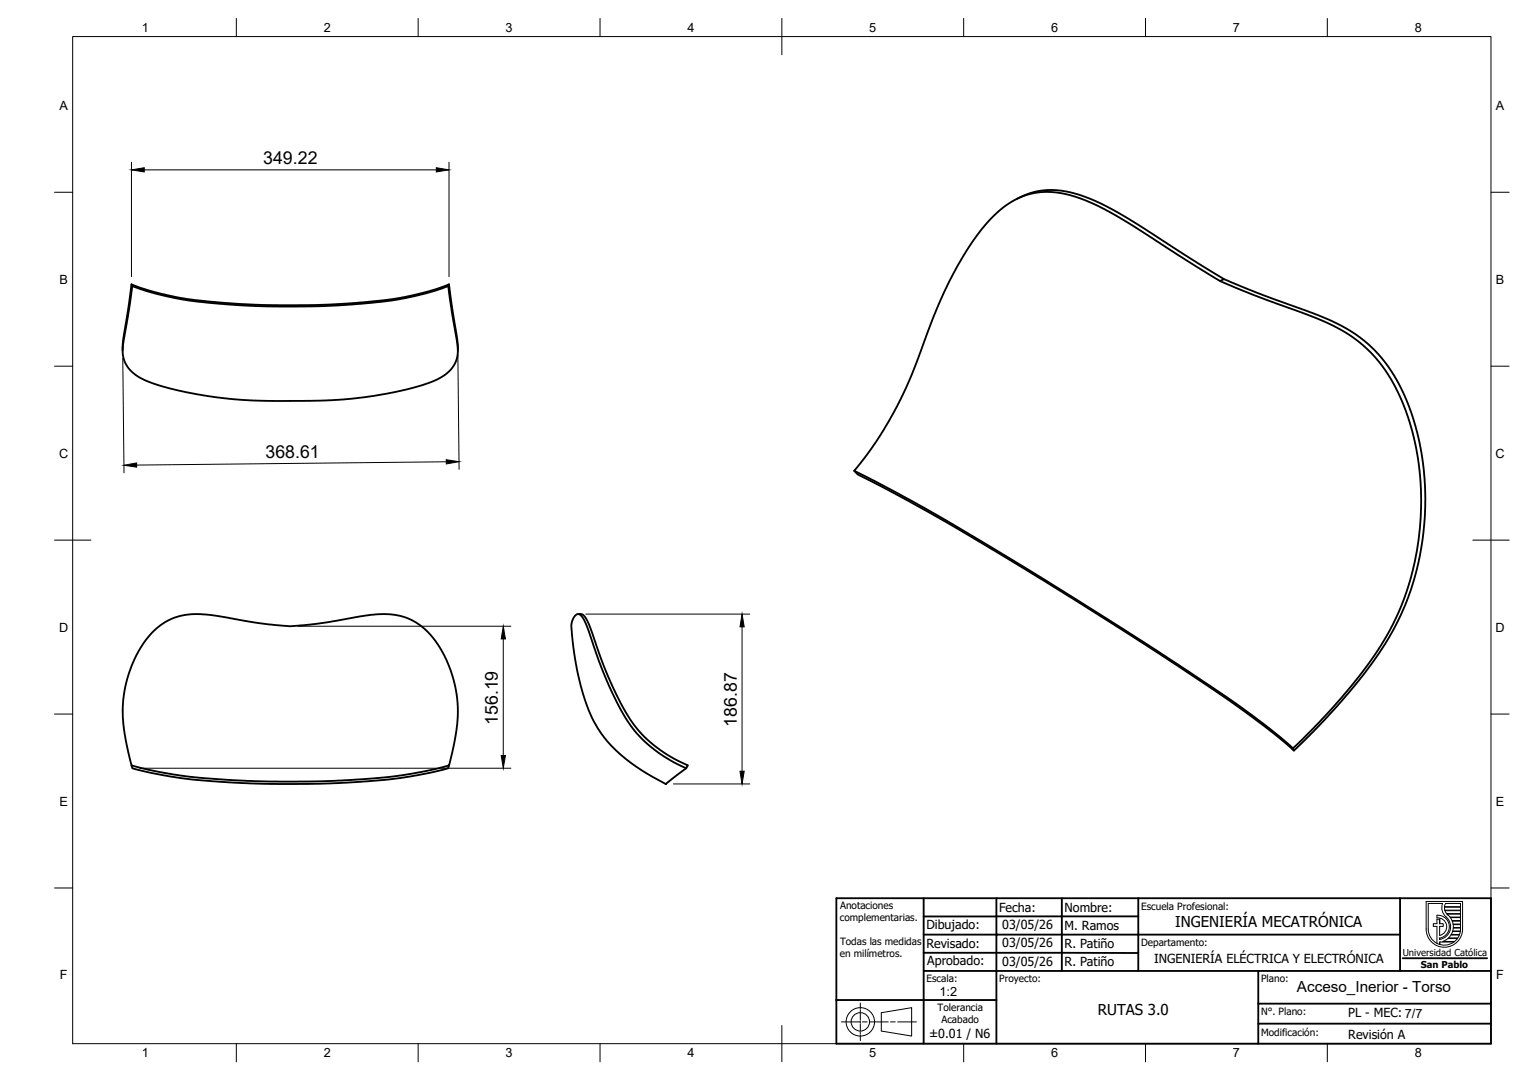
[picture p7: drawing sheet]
<svg xmlns="http://www.w3.org/2000/svg" width="420mm" height="297mm" viewBox="0 0 420 297" stroke-linecap="round" stroke-linejoin="round" font-family="sans-serif">
<!-- layer: Visible -->
<path d="M279.7 54.7l2.2-1.1 2.7-.8 4.6-.6 2.6 .2 2.5 .5 5.5 1.8 4.5 2.1 6 3.4 17 10.9 9.2 5.7M36.2 78.2a2.18 2.18 0 0 0 1.7 1.1l7.9 2.2 4.7 .9 4.4 .6 12.5 1 13.8 .3 13.8-.4 12.8-1.3 8.4-1.7 6.4-2a.8 .8 0 0 0 .9-.7M36.4 78.7l-2.5 15.8-.2 2.3 .2 1.4 .6 1.7 1 1.6 1.5 1.4 2.8 1.6 2.8 1.1 8.7 2.3 5.8 1 5.8 .8 5.8 .4 6.5 .2 16-.2 5.2-.4 6.3-.8 7.4-1.4 5.5-1.4 3.7-1.3 2.7-1.5 1.8-1.5 1-1.3 .8-1.7 .3-1.9-.2-2.7-2.4-15.5M272.4 60.2a20.5 20.5 0 0 1 15.8-7.4l3.9 .4a57.6 57.6 0 0 1 19.1 8.7l20.2 12.9a66.9 66.9 0 0 0 14.7 6.8l18.1 6.9a38.9 38.9 0 0 1 22 23.6l1.7 5 1.5 6.2 1.1 7.4 .3 6.6-.4 7.9-.8 6.1-1.2 6-1.6 5.3-1.7 4.6-2.2 4.8-3.2 5.6-3.1 4.6-4.3 5.5-5.4 6.5-5.7 6-5.7 5.6-6.3-5.3-9.5-7.1-16.2-10.9-18.9-12.2-23.2-14.5-21.4-12.8-12.8-7.1-12.3-6.4 3.4-4.2 2.9-4.2 4.4-7.3 3-6 2.1-4.6 6.2-16.6 4.4-9.7 2.6-4.8 3.3-5.4 2.9-3.8zM335.5 77.3l1-.5 10.6 4.3 17.2 6.4a38.7 38.7 0 0 1 22.9 23.7l2.5 7.9 1.5 7.9a75.5 75.5 0 0 1-17.5 60.1l-8.5 9.8-9.4 9.5M33.7 96.5l.2-3.5 2.3-14.8 6.3 2.1 9.5 2 13.7 1.3 11.3 .4 14.1-.3 15-1.2 4-.6 5-1.1 4.7-1.2 3.7-1.4 2.2 15.1 .2 3.2M234.9 129.5a9.8 9.8 0 0 0 3.8 2.4l11.3 6 14.4 8.2 22.4 13.4 18.9 11.9 17.7 11.5 14.6 9.7 10.7 7.9 7.1 5.9-.3-.6M42 173.8l2.3-2 3.3-1.8 2.9-.8 2.4-.3 4.7 .2 13.9 2.3 8.3 .8 8.9-.8 10.6-1.9 4-.5 2.6-.1 2.7 .2 3.8 1.1 1.9 .9 1.7 1.3 1.5 1.3 2 2.2 1.5 2.2 1.8 3.4 2 5.6 .9 4.8 .2 5-.7 5.8-1.5 6.8a1.3 1.3 0 0 1-1.5 1.4l-7.9 1.7-7.6 1.1-12.7 1-12.8 .3-12.9-.2-13.4-.9-9.4-1.3-7.8-1.7a1.59 1.59 0 0 1-1.8-1.6l-1.1-4.4-.9-5.6-.2-4.4 .5-5 1.1-4.1 1.8-4.7 2.5-4.4zM159 168.9l1.2 .1 1.2 1.5 1.2 2.8 3.1 9.1 2.2 5.3 3.3 6.6 3 4.9 3 3.5 3.3 2.8 4.6 3.1 4.1 1.9-.5 .8-5.7 4.3-6.2-3.5-4.4-3.1-4.4-4-2.7-3.3-2.1-3.6-1.7-3.8-1.8-5.6-1.1-4.9-1-5.8-.5-6.1 .7-2 .9-1 1 .3 1.1 1.8 4 11.1 2.6 6.3 3.1 6.4 3 4.8 2.9 3.5 3.5 3 4.4 3 4.4 2.2M36.2 210.5a.94 .94 0 0 0 1.1 1.1l9.5 2 7.5 .9 12.4 .9 14.5 .2 11.8-.2 13.7-1 7.8-1.1 8.1-1.8a.78 .78 0 0 0 .9-1" fill="none" stroke="#000" stroke-width=".51"/>
<!-- layer: BORDER -->
<g fill="none" stroke="#000" stroke-width=".27">
<path d="M20 10.1h390v276.9h-390zM65 5.1v5M115 5.1v5M165 5.1v5M215 5.1v10M265 5.1v5M315 5.1v5M365 5.1v5M15 52.9h5M410 52.9h5M15 100.7h5M410 100.7h5"/>
<path d="M15 148.6h10M405 148.6h10M15 196.4h5M410 196.4h5M15 244.2h5M410 244.2h5M65 287v5M115 287v5M165 287v5M215 282.1v9.9M265 287v5M315 287v5"/>
<path d="M365 287v5"/>
</g>
<!-- layer: Title (ISO) -->
<g fill="none" stroke="#000" stroke-width=".51">
<path d="M230 247h180v40h-180zM254 252.1v14.9h20v-9.9h-20M254 252.1h20M254 247v5.1M274 252h39M274 252.1v5h111M274 247v5.1M292 247v20M313 247v20M385 247v20M230 275h44M254 262.1h59"/>
<path d="M254 267v20M346 267h-72v20M385.7 263.6h23.2M410 276h-64v5.5M410 267h-64v9M409.9 281.5h-63.9v5.5"/>
</g>
<circle cx="274" cy="257.1" r=".25" fill="#000"/>
<g fill="none" stroke="#000" stroke-width=".27">
<path d="M236.6 275.9v1.6M236.6 277.7v.5M236.6 278.5v2.1M242.3 278.5l8.4-1.4v7.9l-8.4-1.4zM231.4 281.1h5.1M236.6 280.8v.5M236.6 281.6v2M236.6 283.9v.5M236.6 284.6v1.6M237.2 281.1h1.2M239.1 281.1h5.1M244.9 281.1h1.3"/>
<path d="M246.8 281.1h5.2"/>
<circle cx="236.6" cy="281" r="3.9"/>
<circle cx="236.6" cy="281" r="2.53"/>
</g>
<!-- layer: TITLEBLOCK -->
<g fill="none" stroke="#000" stroke-width=".27">
<path d="M392.2 247.9h10v7.6a5 5 0 0 1-5 5 5 5 0 0 1-5-5zM395.1 252.5v-.8a3.2 3.2 0 0 1 3.4 2.8 3.2 3.2 0 0 1-2.6 3.5M395.1 252.5a2.44 2.44 0 0 1 2.7 2 2.44 2.44 0 0 1-1.9 2.8M395.9 257.3v-2.5h1v-.8h-1v-1.2h-.8v1.2h-1v.8h1v4.7M395.9 259.1v.7M396.7 258.9l1.4-.8h2.7l-.8 .8zM397.2 249.5h4.4v.8h-4.3zM397.2 249.4l.3-.9h4.1v.9h-4.4M397.3 250.5l.5 .8h3.8v-.8h-4.3M397.6 252.2a3.5 3.5 0 0 1 1.2 3.7 3.5 3.5 0 0 1-2.9 2.5v-.4M397.6 252.2l-1-1.4-.1-1.2 .2-1.1h-4v7a4.4 4.4 0 0 0 2.5 4 4.4 4.4 0 0 0 4.6-.4h-3.9M397.9 251.4h3.7v.8h-2.9l-.6-.6"/>
<path d="M398.8 252.4h2.8v.8h-2.3zM399 257.2h2.3l-.4 .8h-2.6zM399.3 253.3l2.3 .1v.8l-2-.1zM399.4 256.2h2.1l-.2 .8h-2.2zM399.6 254.3h2v.8h-2zM401.6 256.1v-.8h-2l-.1 .8h2.1"/>
</g>
<path d="M395.9 252.8v1.2M395.9 258v.4M395.9 259.1v.7M397.9 251.4l.2 .2" fill="none" stroke="#000" stroke-width=".36"/>
<!-- layer: FD_Dimensions -->
<path d="M36.2 44.6v31.5M39.7 46.7h80.3M123.5 44.6v31.5M33.8 98.6l.3 31.5M125.9 97.6l.3 31.5M122.7 127l-85.1 .9M81.9 172.2h58.6M138.4 175.7v32.1M161.1 168.9h45.1M204 172.4v39.7M38.5 211.3h102M185.2 215.6h21" fill="none" stroke="#000" stroke-width=".27"/>
<path d="M36.2 46.7l3.5-.6v1.2zM120 46.1l3.5 .6-3.5 .6zM34.1 128l3.5-.7v1.2zM122.7 126.4l3.5 .6-3.5 .6zM138.4 172.2l.6 3.5h-1.2zM204 168.9l.6 3.5h-1.1zM137.8 207.8h1.2l-.6 3.5zM203.5 212.1h1.1l-.6 3.5z" fill="#000" stroke="#000" stroke-width=".27"/>
<g font-size="4.9">
<text x="72.4" y="45.2">349.22</text>
<text x="73" y="126.1" transform="rotate(-1 73 126.1)">368.61</text>
<text x="136.9" y="199.4" transform="rotate(-90 136.9 199.4)">156.19</text>
<text x="202.6" y="199.9" transform="rotate(-90 202.6 199.9)">186.87</text>
</g>
<text font-size="4.2" x="356.6" y="272.7">Acceso_Inerior - Torso</text>
<g font-size="4.1">
<text x="323.2" y="255.1">INGENIERÍA MECATRÓNICA</text>
<text x="301.9" y="279.1">RUTAS 3.0</text>
</g>
<g font-size="3.5">
<text x="39" y="8.8">1</text>
<text x="89" y="8.8">2</text>
<text x="139" y="8.8">3</text>
<text x="189" y="8.8">4</text>
<text x="239" y="8.8">5</text>
<text x="289" y="8.8">6</text>
<text x="339" y="8.8">7</text>
<text x="389" y="8.8">8</text>
<text x="16.3" y="30.2">A</text>
<text x="411.3" y="30.2">A</text>
<text x="16.3" y="78">B</text>
<text x="411.3" y="78">B</text>
<text x="16.2" y="125.9">C</text>
<text x="411.2" y="125.9">C</text>
<text x="16.2" y="173.7">D</text>
<text x="411.2" y="173.7">D</text>
<text x="16.3" y="221.6">E</text>
<text x="411.3" y="221.6">E</text>
<text x="16.4" y="269.4">F</text>
<text x="411.4" y="269.4">F</text>
<text x="258.3" y="273.9">1:2</text>
<text x="39" y="290.8">1</text>
<text x="89" y="290.8">2</text>
<text x="139" y="290.8">3</text>
<text x="189" y="290.8">4</text>
<text x="239" y="290.8">5</text>
<text x="289" y="290.8">6</text>
<text x="339" y="290.8">7</text>
<text x="389" y="290.8">8</text>
</g>
<g font-size="3.4">
<text x="274.7" y="250.8">Fecha:</text>
<text x="292.7" y="250.8">Nombre:</text>
<text x="254.7" y="255.5">Dibujado:</text>
<text x="275.6" y="255.6">03/05/26</text>
<text x="292.7" y="255.9">M. Ramos</text>
<text x="254.7" y="260.8">Revisado:</text>
<text x="275.6" y="260.6">03/05/26</text>
<text x="292.7" y="260.8">R. Patiño</text>
<text x="255" y="265.5">Aprobado:</text>
<text x="275.6" y="265.6">03/05/26</text>
<text x="292.7" y="265.8">R. Patiño</text>
<text x="317.4" y="264.7">INGENIERÍA ELÉCTRICA Y ELECTRÓNICA</text>
<text x="370.7" y="279.8">PL - MEC: 7/7</text>
<text x="255.5" y="285.5">±0.01 / N6</text>
<text x="370.7" y="285.7">Revisión A</text>
</g>
<g font-size="2.8">
<text x="231" y="250.1">Anotaciones</text>
<text x="313.8" y="250.2">Escuela Profesional:</text>
<text x="230.9" y="253.4">complementarias.</text>
<text x="230.9" y="263.2">en milímetros.</text>
<text x="231" y="259.9">Todas las medidas</text>
<text x="313.8" y="260.1">Departamento:</text>
<text x="254.8" y="270.1">Escala:</text>
<text x="274.8" y="270.1">Proyecto:</text>
<text x="346.8" y="270.1">Plano:</text>
<text x="257.8" y="278.1">Tolerancia</text>
<text x="258.8" y="281.4">Acabado</text>
<text x="346.8" y="279.1">N°. Plano:</text>
<text x="346.8" y="284.8">Modificación:</text>
</g>
<g font-size="2.6">
<text x="385.7" y="263">Universidad Católica</text>
<text x="390.7" y="266.2">San Pablo</text>
</g>
</svg>
